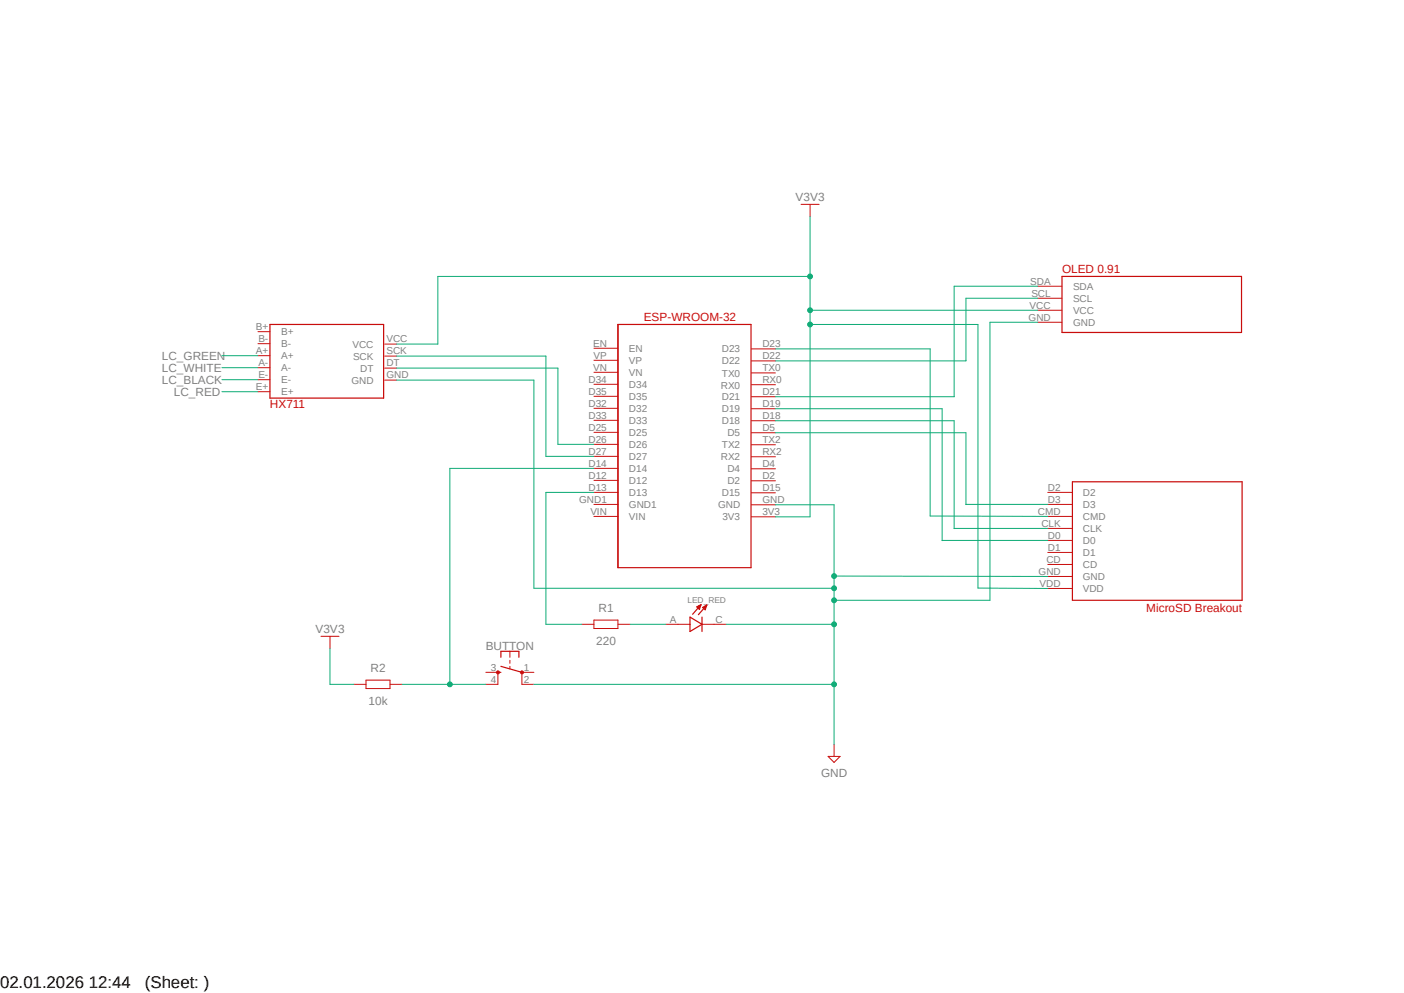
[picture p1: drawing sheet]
<svg xmlns="http://www.w3.org/2000/svg" width="297mm" height="210mm" viewBox="0 0 297 210" stroke-linecap="round" stroke-linejoin="round" font-family="sans-serif">
<path d="M33.6 39.9l229.8 125M263.4 39.9l-229.8 125" fill="none" stroke="#fff" stroke-width=".21"/>
<g fill="none" stroke="#c90d0c" stroke-width=".25">
<path d="M224.7 58.5h37.9v11.8h-37.9zM130.7 68.6h28.2v51.5h-28.2zM226.9 101.9h35.9v25.1h-35.9zM106 139v-1.2h3.8v1.2M146 130.5l2.5 1.5-2.5 1.6zM147.8 128.3l-.2 .1M147.8 128.1h.2v.8M148.3 127.9l-1.8 2M148.3 127.9l-.9 .5 .6 .5M148.3 127.9l-.3 1M148.5 130.5v3.1M149.1 128.4l-.3 .2"/>
<path d="M149.1 128.2h.1v.7M149.5 128l-1.8 2M149.5 128l-.9 .5 .6 .4M149.5 128l-.3 .9M105.3 142.2h.7M106 140.9l4.4 1.3"/>
</g>
<g fill="none" stroke="#c90d0c" stroke-width=".21">
<path d="M169.5 43.2h3.8M171.4 43.2v2.6M125.6 73.7h5.1M125.6 76.2h5.1M125.6 78.7h5.1M159 73.8h5M159 76.3h5M159 78.9h5M219.5 60.5h5.1M219.5 63.1h5.1M219.5 65.6h5.1M219.5 68.2h5.1"/>
<path d="M125.6 81.3h5.1M125.6 83.8h5.1M125.6 86.4h5.1M125.6 88.9h5.1M125.6 91.4h5.1M125.6 94h5.1M125.6 96.5h5.1M125.6 99.1h5.1M159 81.4h5M159 83.9h5M159 86.4h5M159 89h5"/>
<path d="M159 91.5h5M159 94.1h5M159 96.6h5M159 99.1h5M125.6 101.6h5.1M125.6 104.1h5.1M125.6 106.7h5.1M125.6 109.2h5.1M159 101.7h5M159 104.2h5M159 106.8h5M159 109.3h5"/>
<path d="M221.7 104.1h5M221.7 106.7h5M221.7 109.2h5M221.7 119.4h5M221.7 116.8h5M221.7 114.3h5M221.7 111.8h5M107.9 137.8v1.2M107.9 139.7v.6M140.9 132h5.1M148.5 132h5.1M221.7 124.5h5"/>
<path d="M221.7 121.9h5M105.3 142.2v2.5M107.9 140.9v.5M110.4 142.2v2.5M175.2 160h2.5l-1.3 1.2zM176.4 157.4v2.6"/>
</g>
<path d="M110.2 142l.2-.1 .3 .1v.5h-.5z" fill-rule="evenodd" fill="#c90d0c"/>
<path d="M110.2 142l.2-.1 .3 .1v.5h-.5z" fill="none" stroke="#c90d0c" stroke-width=".21"/>
<path d="M105.1 142l.2-.1 .3 .1v.5h-.5z" fill-rule="evenodd" fill="#c90d0c"/>
<g fill="none" stroke="#c90d0c" stroke-width=".21">
<path d="M54.6 77.8h2.5M54.6 75.2h2.5M54.6 72.7h2.5M54.6 70.1h2.5M81.4 75.3h2.5M81.4 77.9h2.5M81.4 72.8h2.5M54.6 82.8h2.5M54.6 80.3h2.5M81.4 80.4h2.5M67.9 134.6h3.8M69.8 134.6v2.5"/>
<path d="M123.1 132h2.5M125.6 131.1h5.1v1.8h-5.1zM130.7 132h2.6M74.9 144.7h2.5M77.4 143.8h5.1v1.8h-5.1zM82.5 144.7h2.5M102.8 142.2h2.5M102.8 144.7h2.5M105.1 142l.2-.1 .3 .1v.5h-.5zM110.4 142.2h2.5M110.4 144.7h2.5"/>
</g>
<path d="M57.1 68.6h24.1v15.6h-24.1z" fill="none" stroke="#c90d0c" stroke-width=".25"/>
<path d="M219.5 68.2h-10.1v58.8h-33M83.9 80.4h29v44h63.5M164 106.8h12.4v50.6M153.6 132h22.8M176.4 121.8l45.3 .1M112.9 144.7h63.5" fill="none" stroke="#0dab76" stroke-width=".21"/>
<circle cx="176.4" cy="121.8" r=".51" fill="#0dab76"/>
<circle cx="176.4" cy="121.8" r=".51" fill="none" stroke="#0dab76" stroke-width=".21"/>
<circle cx="176.4" cy="124.4" r=".51" fill="#0dab76"/>
<circle cx="176.4" cy="124.4" r=".51" fill="none" stroke="#0dab76" stroke-width=".21"/>
<circle cx="176.4" cy="127" r=".51" fill="#0dab76"/>
<circle cx="176.4" cy="127" r=".51" fill="none" stroke="#0dab76" stroke-width=".21"/>
<circle cx="176.4" cy="132" r=".51" fill="#0dab76"/>
<circle cx="176.4" cy="132" r=".51" fill="none" stroke="#0dab76" stroke-width=".21"/>
<circle cx="176.4" cy="144.7" r=".51" fill="#0dab76"/>
<g fill="none" stroke="#0dab76" stroke-width=".21">
<path d="M164 73.8h32.8v35.3l24.9 .1M125.6 99.1h-30.4v45.6M125.6 104.1h-10.1v27.9h7.6M133.3 132h7.6M85 144.7h17.8"/>
<circle cx="176.4" cy="144.7" r=".51"/>
</g>
<circle cx="95.2" cy="144.7" r=".51" fill="#0dab76"/>
<g fill="none" stroke="#0dab76" stroke-width=".21">
<path d="M171.4 45.8v63.5h-7.4M171.4 58.5h-78.8v14.3h-8.7M171.4 68.6h35.5v55.8l14.8 .1M171.4 65.6h48.1"/>
<circle cx="95.2" cy="144.7" r=".51"/>
</g>
<circle cx="171.4" cy="68.6" r=".51" fill="#0dab76"/>
<circle cx="171.4" cy="68.6" r=".51" fill="none" stroke="#0dab76" stroke-width=".21"/>
<circle cx="171.4" cy="65.6" r=".51" fill="#0dab76"/>
<circle cx="171.4" cy="65.6" r=".51" fill="none" stroke="#0dab76" stroke-width=".21"/>
<circle cx="171.4" cy="58.5" r=".51" fill="#0dab76"/>
<g fill="none" stroke="#0dab76" stroke-width=".21">
<path d="M46.9 77.8h7.7M46.9 75.2h7.7M83.9 77.9h34.1v16.1h7.6M83.9 75.3h31.6v21.2h10.1M219.5 63.1h-15.2v13.2h-40.3M219.5 60.5h-17.7v23.4h-37.8M46.9 82.8h7.7M46.9 80.3h7.7M164 91.5h40.3v15.2M164 89h37.8v22.8M164 86.4h35.3v27.9M199.3 114.3h.1"/>
<path d="M199.3 114.3h22.4M201.8 111.8h.1M201.8 111.8h19.9M204.3 106.7h17.4M204.3 106.7h.1M69.8 137.1v7.6h5.1"/>
<circle cx="171.4" cy="58.5" r=".51"/>
</g>
<g font-size="3.6">
<text x="0" y="208.9">02.01.2026 12:44</text>
<text x="30.7" y="208.9">(Sheet: )</text>
</g>
<g font-size="2.5" fill="#808080">
<text x="168.3" y="42.5">V3V3</text>
<text x="34.2" y="76.2">LC_GREEN</text>
<text x="34.2" y="81.3">LC_BLACK</text>
<text x="34.2" y="78.7">LC_WHITE</text>
<text x="36.8" y="83.8">LC_RED</text>
<text x="126.6" y="129.5">R1</text>
<text x="66.8" y="133.8">V3V3</text>
<text x="102.7" y="137.4">BUTTON</text>
<text x="126.1" y="136.4">220</text>
<text x="78.4" y="142.2">R2</text>
<text x="78" y="149.1">10k</text>
<text x="173.7" y="164.3">GND</text>
</g>
<g font-size="2.5" fill="#c90d0c">
<text x="224.7" y="57.7">OLED 0.91</text>
<text x="136.2" y="67.9">ESP-WROOM-32</text>
<text x="57.1" y="86.4">HX711</text>
<text x="242.5" y="129.5">MicroSD Breakout</text>
</g>
<g font-size="2.1" fill="#808080">
<text x="217.8" y="65.3">VCC</text>
<text x="217.9" y="60.2">SDA</text>
<text x="218.2" y="62.7">SCL</text>
<text x="227" y="61.3">SDA</text>
<text x="227" y="63.8">SCL</text>
<text x="54.1" y="69.8">B+</text>
<text x="59.5" y="70.9">B+</text>
<text x="217.6" y="67.8">GND</text>
<text x="227" y="66.4">VCC</text>
<text x="227" y="68.9">GND</text>
<text x="54.1" y="74.9">A+</text>
<text x="54.7" y="77.4">A-</text>
<text x="54.7" y="72.3">B-</text>
<text x="59.5" y="76">A+</text>
<text x="59.5" y="73.4">B-</text>
<text x="74.5" y="73.5">VCC</text>
<text x="74.7" y="76.1">SCK</text>
<text x="81.7" y="74.9">SCK</text>
<text x="81.7" y="77.5">DT</text>
<text x="81.7" y="72.4">VCC</text>
<text x="125.5" y="73.3">EN</text>
<text x="125.6" y="75.9">VP</text>
<text x="133.1" y="74.4">EN</text>
<text x="133.1" y="77">VP</text>
<text x="152.7" y="74.5">D23</text>
<text x="152.7" y="77.1">D22</text>
<text x="161.3" y="73.4">D23</text>
<text x="161.3" y="75.9">D22</text>
<text x="54.1" y="82.5">E+</text>
<text x="54.7" y="80">E-</text>
<text x="59.5" y="83.6">E+</text>
<text x="59.5" y="81.1">E-</text>
<text x="59.5" y="78.5">A-</text>
<text x="74.3" y="81.2">GND</text>
<text x="76.2" y="78.6">DT</text>
<text x="81.7" y="80">GND</text>
<text x="124.5" y="80.9">D34</text>
<text x="124.5" y="83.5">D35</text>
<text x="125.5" y="78.4">VN</text>
<text x="133.1" y="79.5">VN</text>
<text x="133.1" y="82">D34</text>
<text x="152.5" y="82.2">RX0</text>
<text x="152.7" y="79.6">TX0</text>
<text x="161.3" y="78.5">TX0</text>
<text x="161.3" y="81">RX0</text>
<text x="161.3" y="83.6">D21</text>
<text x="124.5" y="86">D32</text>
<text x="124.5" y="88.6">D33</text>
<text x="133.1" y="84.6">D35</text>
<text x="133.1" y="87.1">D32</text>
<text x="133.1" y="89.7">D33</text>
<text x="152.7" y="84.7">D21</text>
<text x="152.7" y="87.2">D19</text>
<text x="152.7" y="89.7">D18</text>
<text x="161.3" y="86.1">D19</text>
<text x="161.3" y="88.6">D18</text>
<text x="124.5" y="91.1">D25</text>
<text x="124.5" y="93.6">D26</text>
<text x="133.1" y="92.2">D25</text>
<text x="133.1" y="94.7">D26</text>
<text x="152.7" y="94.8">TX2</text>
<text x="153.9" y="92.3">D5</text>
<text x="161.3" y="91.2">D5</text>
<text x="161.3" y="93.7">TX2</text>
<text x="124.5" y="96.2">D27</text>
<text x="124.5" y="98.7">D14</text>
<text x="124.5" y="101.2">D12</text>
<text x="133.1" y="97.3">D27</text>
<text x="133.1" y="99.8">D14</text>
<text x="152.5" y="97.4">RX2</text>
<text x="153.9" y="99.9">D4</text>
<text x="161.3" y="96.3">RX2</text>
<text x="161.3" y="98.8">D4</text>
<text x="161.3" y="101.3">D2</text>
<text x="122.5" y="106.3">GND1</text>
<text x="124.5" y="103.8">D13</text>
<text x="133.1" y="102.4">D12</text>
<text x="133.1" y="104.9">D13</text>
<text x="133.1" y="107.4">GND1</text>
<text x="151.9" y="107.5">GND</text>
<text x="152.7" y="105">D15</text>
<text x="153.9" y="102.4">D2</text>
<text x="161.3" y="103.9">D15</text>
<text x="161.3" y="106.4">GND</text>
<text x="221.7" y="106.3">D3</text>
<text x="221.7" y="103.8">D2</text>
<text x="229.1" y="107.4">D3</text>
<text x="229.1" y="104.9">D2</text>
<text x="124.9" y="108.8">VIN</text>
<text x="133.1" y="110">VIN</text>
<text x="152.8" y="110.1">3V3</text>
<text x="161.3" y="109">3V3</text>
<text x="219.6" y="108.9">CMD</text>
<text x="220.3" y="111.4">CLK</text>
<text x="221.7" y="114">D0</text>
<text x="229.1" y="112.5">CLK</text>
<text x="229.1" y="110">CMD</text>
<text x="221.4" y="119">CD</text>
<text x="221.7" y="116.5">D1</text>
<text x="229.1" y="117.6">D1</text>
<text x="229.1" y="115.1">D0</text>
<text x="219.7" y="121.6">GND</text>
<text x="219.9" y="124.1">VDD</text>
<text x="229.1" y="125.2">VDD</text>
<text x="229.1" y="122.7">GND</text>
<text x="229.1" y="120.1">CD</text>
<text x="141.7" y="131.7">A</text>
<text x="151.4" y="131.7">C</text>
<text x="103.8" y="141.9">3</text>
<text x="110.8" y="141.9">1</text>
<text x="103.8" y="144.4">4</text>
<text x="110.8" y="144.4">2</text>
</g>
<text font-size="1.8" fill="#808080" x="145.4" y="127.6">LED_RED</text>
</svg>
